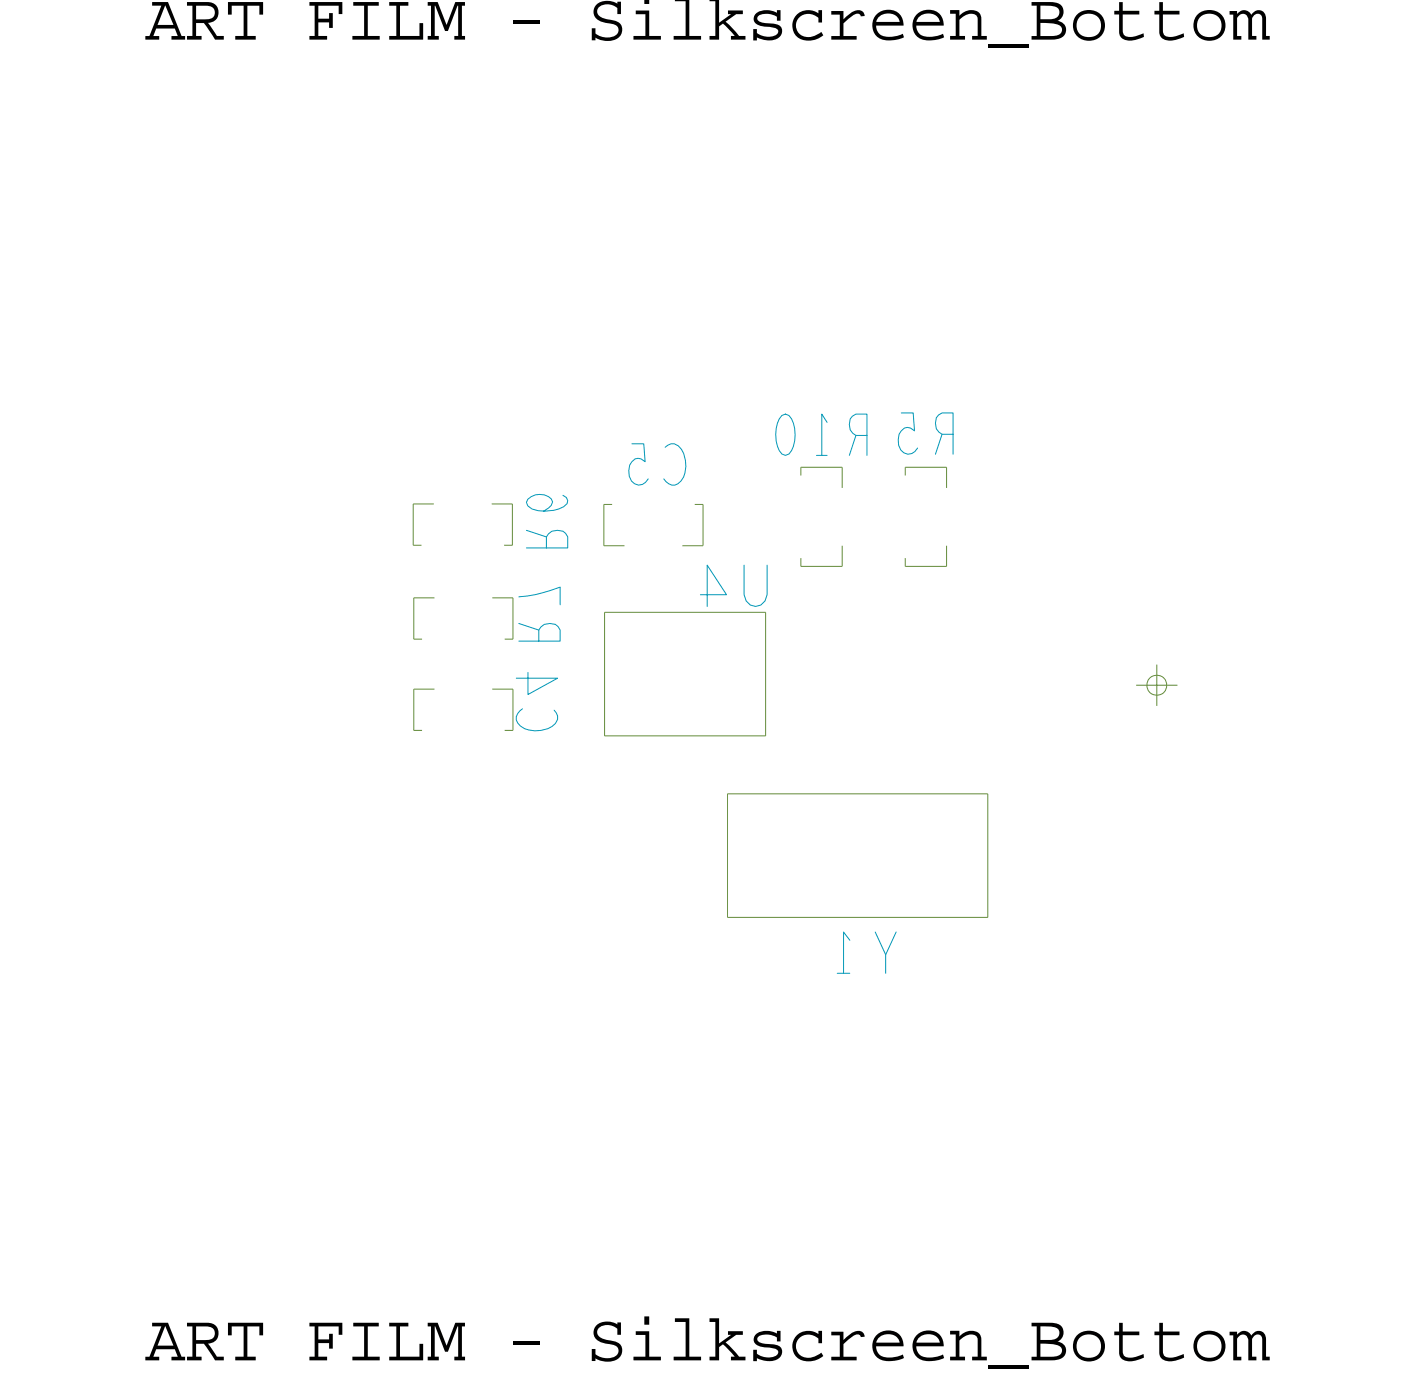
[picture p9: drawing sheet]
<svg xmlns="http://www.w3.org/2000/svg" width="43mm" height="43mm" viewBox="0 0 43 43" stroke-linecap="round" stroke-linejoin="round" font-family="sans-serif">
<!-- layer: Components -->
<g fill="none" stroke="#638b3a" stroke-width=".03">
<path d="M12.7 15.5h.6zM12.7 15.5v1.3zM12.7 16.8h.3zM12.7 18.4h.7zM12.7 18.4v1.3zM12.7 19.7h.3zM15.1 15.5h.6zM15.1 18.4h.7zM15.5 16.8h.2zM15.5 19.7h.3zM15.7 15.5v1.3zM15.8 18.4v1.3z"/>
<path d="M18.6 15.5h.2zM18.6 15.5v1.3zM18.6 16.8h.6zM18.6 18.8h4.9zM18.6 18.8v3.8zM21 16.8h.6zM21.4 15.5h.2zM21.6 15.5v1.3zM23.5 18.8v3.8zM24.6 14.4h1.3zM24.6 14.4v.2zM24.6 17.2v.2z"/>
<path d="M24.6 17.4h1.3zM25.9 14.4v.6zM25.9 16.8v.6zM27.8 14.4h1.3zM27.8 14.4v.2zM27.8 17.2v.2zM27.8 17.4h1.3zM29.1 14.4v.6zM29.1 16.8v.6zM12.7 21.2h.7zM12.7 21.2v1.3zM12.7 22.5h.3z"/>
<path d="M15.1 21.2h.7zM15.5 22.5h.3zM15.8 21.2v1.3zM18.6 22.6h4.9zM22.4 24.4h8zM22.4 24.4v3.8zM22.4 28.2h8zM30.4 24.4v3.8z"/>
</g>
<!-- layer: Text -->
<g fill="none" stroke="#0097b7" stroke-width=".03">
<path d="M16.2 16.9h1.2v-.4a.37 .37 0 0 0-.3-.2 .37 .37 0 0 0-.3 .2v.4M16.2 16.3l.6 .2M17.3 15.2l.1 .2a.82 .82 0 0 1-1.2 .1 .46 .46 0 0 1 .8-.1l-.3 .3M19.4 13.6h.4v.6l-.1-.1a.39 .39 0 0 0-.4 .4 .39 .39 0 0 0 .4 .4l.2-.2M20.4 13.8l.1-.1a.41 .41 0 0 1 .6 .5 .49 .49 0 0 1-.1 .5 .49 .49 0 0 1-.4 .2l-.2-.2M21.5 18.3h.8l-.6-.9v1.3M22.9 17.4v.9a.35 .35 0 0 0 .3 .4 .35 .35 0 0 0 .4-.4v-.9M24 12.8a.42 .42 0 0 1 .4 .6v.3a.25 .25 0 0 1-.4 .3 1.02 1.02 0 0 1 0-1.2zM25.1 14h.3M25.4 13l-.1-.3v1.3M26.3 13.4l-.2 .6M26.6 13.4h-.3a.37 .37 0 0 1-.2-.3 .37 .37 0 0 1 .2-.4h.3v1.3"/>
<path d="M16.1 21.8a.34 .34 0 0 0-.2 .4 .34 .34 0 0 0 .3 .3h.4l.4-.2a.3 .3 0 0 0 0-.5M16.2 20.7v.7l.9-.5h-1.2M25.7 29.9h.4M26.1 28.9l-.2-.2v1.2M26.9 28.7l.3 .7M27.5 28.7l-.3 .7v.5"/>
</g>
<!-- layer: Drawing Origin -->
<path d="M34.9 21.1h1.3M35.3 20.9l.3-.1 .2 .1 .1 .2-.1 .2-.2 .1-.3-.1v-.2zM35.6 20.4v1.3" fill="none" stroke="#638b3a" stroke-width=".03"/>
<g font-size="2.1">
<text x="4.5" y="1.2">ART FILM - Silkscreen_Bottom</text>
<text x="4.5" y="41.8">ART FILM - Silkscreen_Bottom</text>
</g>
<g font-size="1.3" fill="#0097b7">
<text x="29.4" y="12.7" transform="rotate(-180 29.4 12.7)">R5 R10</text>
<text x="17.1" y="22.5" transform="rotate(-90 17.1 22.5)">C4 R7</text>
</g>
</svg>
